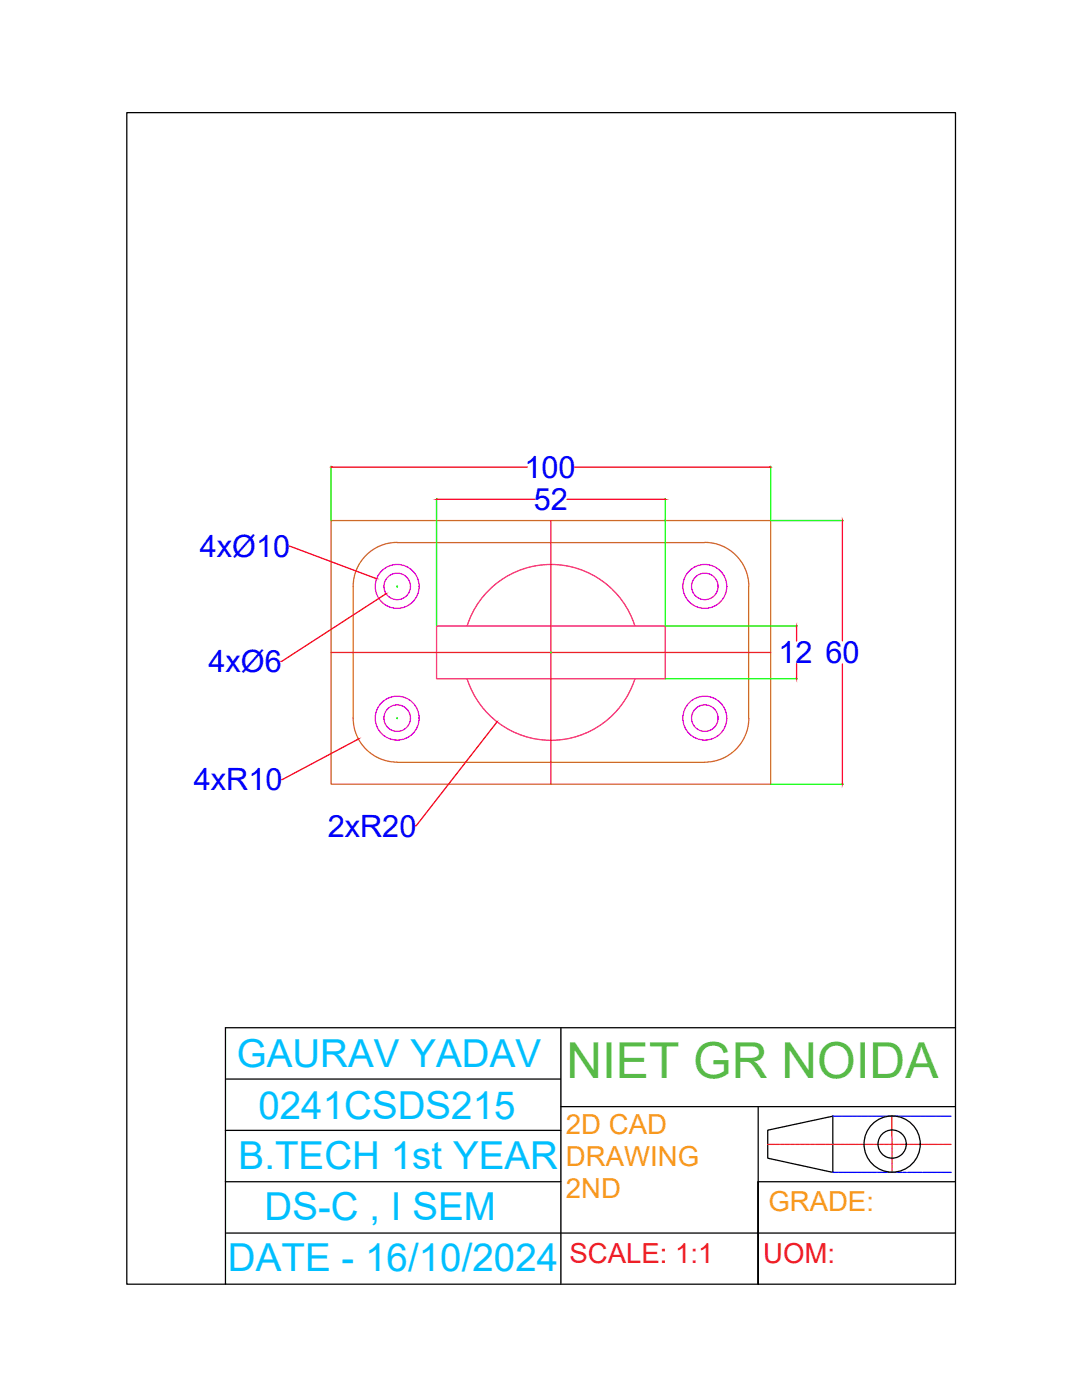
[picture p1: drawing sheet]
<svg xmlns="http://www.w3.org/2000/svg" width="216mm" height="279mm" viewBox="0 0 216 279" stroke-linecap="round" stroke-linejoin="round" font-family="sans-serif">
<!-- layer: 0 -->
<path d="M66.1 103.9h87.7v52.6h-87.7zM79.2 108.3h61.4M79.3 108.2a8.8 8.8 0 0 0-8.8 8.9v26.2a8.8 8.8 0 0 0 8.8 8.8M140.6 108.2a8.8 8.8 0 0 1 8.8 8.8v26.3a8.7 8.7 0 0 1-8.8 8.8M79.2 152.1h61.4" fill="none" stroke="#cd6928" stroke-width=".25"/>
<g fill="none" stroke="#d0d" stroke-width=".25">
<circle cx="79.3" cy="117" r="4.4"/>
<circle cx="79.3" cy="117" r="2.65"/>
<circle cx="140.6" cy="117" r="4.4"/>
<circle cx="140.6" cy="117" r="2.65"/>
<circle cx="79.3" cy="143.3" r="4.4"/>
<circle cx="79.3" cy="143.3" r="2.65"/>
<circle cx="140.6" cy="143.3" r="4.4"/>
<circle cx="140.6" cy="143.3" r="2.65"/>
</g>
<path d="M87.1 124.9h45.6v10.6h-45.6zM93.2 135.5a17.5 17.5 0 0 0 16.7 12.2 17.5 17.5 0 0 0 16.8-12.2M93.2 124.9a17.5 17.5 0 0 1 16.7-12.3 17.5 17.5 0 0 1 16.8 12.3" fill="none" stroke="#ff007f" stroke-width=".25"/>
<g fill="none" stroke="#ed1f24" stroke-width=".25">
<path d="M109.9 103.9v52.6M66.1 130.2h87.7M153.2 228.4h.4M153.7 228.4h.1M153.9 228.4h.6M154.6 228.4h.2M154.9 228.4h.6M155.6 228.4h.1M155.9 228.4h.6M156.6 228.4h.1M156.8 228.4h.7M157.6 228.4h.1"/>
<path d="M157.8 228.4h.7M158.6 228.4h.1M158.8 228.4h.7M159.6 228.4h.1M159.8 228.4h.7M160.6 228.4h.1M160.8 228.4h.6M161.6 228.4h.1M161.8 228.4h.6M162.5 228.4h.1M162.8 228.4h.6M163.5 228.4h.1"/>
<path d="M163.7 228.4h.7M164.5 228.4h.1M164.7 228.4h.7M165.5 228.4h.1M165.7 228.4h.7M166.5 228.4h.1M166.7 228.4h.7M167.5 228.4h.1M167.7 228.4h.6M168.5 228.4h.1M168.7 228.4h.6M169.4 228.4h.2"/>
<path d="M169.7 228.4h.6M170.4 228.4h.1M170.7 228.4h.6M171.4 228.4h.1M171.6 228.4h.7M172.4 228.4h.1M172.6 228.4h.7M173.4 228.4h.1M173.6 228.4h.7M174.4 228.4h.1M174.6 228.4h.6M175.4 228.4h.1"/>
<path d="M175.6 228.4h.7M176.3 228.4h.2M176.6 228.4h.6M177.3 228.4h.1M177.6 228.4h.6M178 222.8v.5M178 223.4v.1M178 223.6v.6M178 224.4v.1M178 224.6v.7M178 225.3v.2M178 225.6v.6"/>
<path d="M178 226.4h.1M178 226.6v.6M178 227.3v.1M178 227.5v.7M178 228.3v.1M178 228.5v.7M178 229.3v.1M178 229.5v.7M178 230.3v.1M178 230.5v.6M178 231.3v.1M178 231.5v.7"/>
<path d="M178 232.2v.2M178 232.5v.6M178 233.3h.1M178 233.5v.5M178.3 228.4h.1M178.5 228.4h.7M179.3 228.4h.1M179.5 228.4h.7M180.3 228.4h.1M180.5 228.4h.7M181.3 228.4h.1M181.5 228.4h.6"/>
<path d="M182.3 228.4h.1M182.5 228.4h.7M183.2 228.4h.2M183.5 228.4h.6M184.3 228.4h.1M184.5 228.4h.6M185.2 228.4h.2M185.4 228.4h.7M186.2 228.4h.1M186.4 228.4h.7M187.2 228.4h.1M187.4 228.4h.7"/>
<path d="M188.2 228.4h.1M188.4 228.4h.7M189.2 228.4h.1M189.4 228.4h.4"/>
</g>
<g fill="none" stroke="#0f0" stroke-width=".25">
<path d="M66.1 93v10.8M87.1 99.5v25.4M132.7 99.5v25.4M153.8 93v10.8M79.1 117.1h.2M79.2 117v.1M153.8 103.9h14.5M109.8 130.2h.2M109.9 130.1v.2M132.8 124.9h26.3M132.8 135.5h26.3M79.1 143.3h.2"/>
<path d="M79.2 143.3v.1M153.8 156.5h14.5"/>
</g>
<path d="M66.2 93.2h39M87.3 99.7h19.5M113.1 99.7h19.5M114.6 93.2h39M57.7 109l17.3 6.4M76.9 118.6l-20.9 13.4M168.1 104.1v23.8M158.9 125.1v2.8M158.9 132.5v2.8M168.1 132.5v23.8M71.4 147.6l-15.2 8M99.1 144.2l-16.1 20.6h-.1" fill="none" stroke="#f00" stroke-width=".25"/>
<g fill="#f00" stroke="#f00" stroke-width=".2">
<path d="M168.1 103.9v.2z"/>
<path d="M168.1 156.3v.2z"/>
<path d="M66.1 93.2h.1z"/>
<path d="M153.6 93.2h.2z"/>
<path d="M75 115.5h.1z"/>
<path d="M76.9 118.5h.1z"/>
<path d="M158.9 124.9v.2z"/>
<path d="M158.9 135.3v.2z"/>
<path d="M87.1 99.7l.2-.1z"/>
<path d="M132.6 99.6l.1 .1z"/>
<path d="M71.4 147.5h.1z"/>
<path d="M99 144.1h.2z"/>
</g>
<g fill="none" stroke="#000" stroke-width=".25">
<path d="M45 205.1h145.7v51.2h-145.7zM45 215.3h66.9M111.9 205.1v51.2M190.7 205.1v-182.6h-165.4v233.8h19.7M45 235.8h66.9M45 225.6h66.9M111.9 220.9h78.8M151.3 220.9v35.4v-20.5h39.4M153.2 225.6l13-2.8v11.2l-13-2.9zM45 246.1h145.7"/>
<circle cx="178" cy="228.3" r="5.6"/>
<circle cx="178" cy="228.3" r="2.82"/>
</g>
<g fill="none" stroke="#00f" stroke-width=".25">
<path d="M166.2 222.8h.7M166.2 234h.8M167 222.8h.2M167.1 234h.1M167.3 222.8h.6M167.3 234h.7M168 222.8h.1M168.1 234h.1M168.3 222.8h.6M168.3 234h.6M169 222.8h.1M169.1 234h.1"/>
<path d="M169.2 222.8h.7M169.3 234h.7M170 222.8h.1M170 234h.2M170.3 222.8h.6M170.3 234h.6M171 222.8h.1M171.1 234h.1M171.2 222.8h.7M171.3 234h.6M172 222.8h.1M172 234h.2"/>
<path d="M172.2 222.8h.7M172.2 234h.7M173 222.8h.1M173 234h.1M173.2 222.8h.6M173.2 234h.7M174 222.8h.1M174 234h.1M174.2 222.8h.6M174.2 234h.7M174.9 222.8h.2M175 234h.1"/>
<path d="M175.2 222.8h.6M175.2 234h.7M175.9 222.8h.2M176 234h.1M176.1 222.8h.7M176.2 234h.7M176.9 222.8h.1M176.9 234h.2M177.2 222.8h.6M177.2 234h.6M177.9 222.8h.1M178 234h.1"/>
<path d="M178.1 222.8h.7M178.2 234h.6M178.9 222.8h.1M178.9 234h.2M179.1 222.8h.7M179.1 234h.7M179.9 222.8h.1M179.9 234h.1M180.1 222.8h.6M180.2 234h.6M180.9 222.8h.1M180.9 234h.1"/>
<path d="M181.1 222.8h.6M181.1 234h.7M181.8 222.8h.2M181.9 234h.1M182.1 222.8h.6M182.1 234h.7M182.8 222.8h.2M182.9 234h.1M183.1 222.8h.6M183.1 234h.7M183.8 222.8h.1M183.9 234h.1"/>
<path d="M184.1 222.8h.6M184.1 234h.6M184.8 222.8h.1M184.9 234h.1M185 222.8h.7M185.1 234h.6M185.8 222.8h.1M185.8 234h.2M186 222.8h.7M186 234h.7M186.8 222.8h.1M186.8 234h.1"/>
<path d="M187 222.8h.6M187.1 234h.6M187.8 222.8h.1M187.8 234h.1M188 222.8h.7M188 234h.7M188.8 222.8h.1M188.8 234h.1M189 222.8h.8M189 234h.8"/>
</g>
<text font-size="9.9" fill="#58ba48" x="113" y="215.1">NIET GR NOIDA</text>
<g font-size="7.7" fill="#00bfff">
<text x="47.2" y="213">GAURAV YADAV</text>
<text x="51.5" y="223.4">0241CSDS215</text>
<text x="47.6" y="233.2">B.TECH 1st YEAR</text>
<text x="52.8" y="243.5">DS-C , I SEM</text>
<text x="45.5" y="253.6">DATE - 16/10/2024</text>
</g>
<g font-size="6.1" fill="#00f">
<text x="104.6" y="95.4">100</text>
<text x="106.5" y="101.8">52</text>
<text x="39.9" y="111.1">4xØ10</text>
<text x="41.6" y="134.1">4xØ6</text>
<text x="155.3" y="132.4">12</text>
<text x="164.7" y="132.4">60</text>
<text x="38.7" y="157.7">4xR10</text>
<text x="65.4" y="167">2xR20</text>
</g>
<g font-size="5.5" fill="#f8991e">
<text x="112.9" y="226.4">2D CAD</text>
<text x="112.9" y="232.7">DRAWING</text>
<text x="112.9" y="239">2ND</text>
<text x="153.3" y="241.6">GRADE:</text>
</g>
<g font-size="5.5" fill="#ed1f24">
<text x="113.7" y="252.1">SCALE: 1:1</text>
<text x="152.3" y="252.1">UOM:</text>
</g>
</svg>
